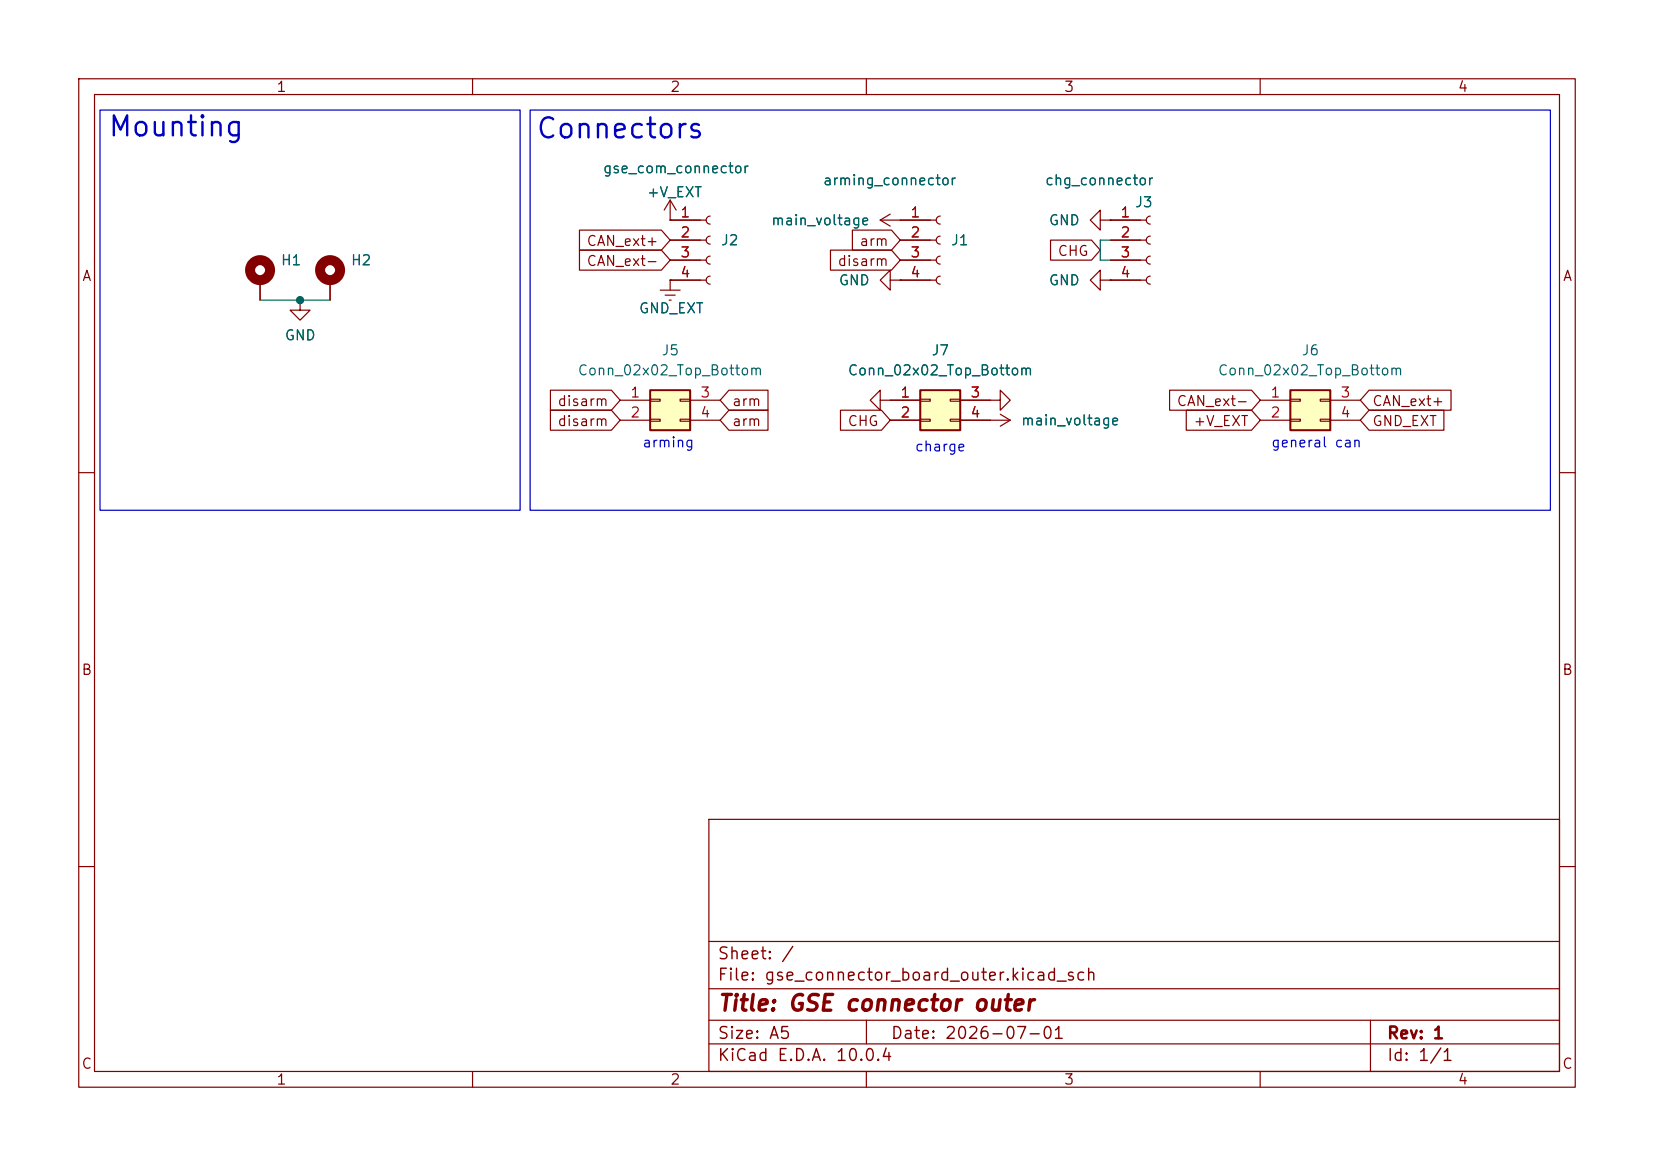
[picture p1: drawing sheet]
(kicad_sch
 (version 20260306)
 (generator "eeschema")
 (generator_version "10.0")
 (paper "A5")
 (title_block
  (title "GSE connector outer")
  (date "2026-07-01")
  (rev "1"))
 (lib_symbols
  (symbol "Connector:Conn_01x04_Socket"
   (pin_names
    (offset 1.016) (hide yes)) (exclude_from_sim no) (in_bom yes) (on_board yes)
   (in_pos_files yes)
   (duplicate_pin_numbers_are_jumpers no)
   (property "Reference" "J" (at 0 5.08 0) (show_name no) (do_not_autoplace no) (effects (font (size 1.27 1.27))))
   (property "Value" "Conn_01x04_Socket" (at 0 -7.62 0) (show_name no) (do_not_autoplace no) (effects (font (size 1.27 1.27))))
   (property "Footprint" "" (at 0 0 0) (show_name no) (do_not_autoplace no) (hide yes) (effects (font (size 1.27 1.27))))
   (property "Datasheet" "" (at 0 0 0) (show_name no) (do_not_autoplace no) (hide yes) (effects (font (size 1.27 1.27))))
   (property "Description" "Generic connector, single row, 01x04, script generated" (at 0 0 0) (show_name no) (do_not_autoplace no) (hide yes) (effects (font (size 1.27 1.27))))
   (property "ki_locked" "" (at 0 0 0) (show_name no) (do_not_autoplace no) (effects (font (size 1.27 1.27))))
   (symbol "Conn_01x04_Socket_1_1"
    (polyline (pts (xy -1.27 2.54) (xy -0.508 2.54)) (stroke (width 0.1524) (type default)) (fill (type none)))
    (polyline (pts (xy -1.27 0) (xy -0.508 0)) (stroke (width 0.1524) (type default)) (fill (type none)))
    (polyline (pts (xy -1.27 -2.54) (xy -0.508 -2.54)) (stroke (width 0.1524) (type default)) (fill (type none)))
    (polyline (pts (xy -1.27 -5.08) (xy -0.508 -5.08)) (stroke (width 0.1524) (type default)) (fill (type none)))
    (arc (start 0 2.032) (mid -0.5058 2.54) (end 0 3.048) (stroke (width 0.1524) (type default)) (fill (type none)))
    (arc (start 0 -0.508) (mid -0.5058 0) (end 0 0.508) (stroke (width 0.1524) (type default)) (fill (type none)))
    (arc (start 0 -3.048) (mid -0.5058 -2.54) (end 0 -2.032) (stroke (width 0.1524) (type default)) (fill (type none)))
    (arc (start 0 -5.588) (mid -0.5058 -5.08) (end 0 -4.572) (stroke (width 0.1524) (type default)) (fill (type none)))
    (pin passive line (at -5.08 2.54 0) (length 3.81) (name "Pin_1" (effects (font (size 1.27 1.27)))) (number "1" (effects (font (size 1.27 1.27)))))
    (pin passive line (at -5.08 0 0) (length 3.81) (name "Pin_2" (effects (font (size 1.27 1.27)))) (number "2" (effects (font (size 1.27 1.27)))))
    (pin passive line (at -5.08 -2.54 0) (length 3.81) (name "Pin_3" (effects (font (size 1.27 1.27)))) (number "3" (effects (font (size 1.27 1.27)))))
    (pin passive line (at -5.08 -5.08 0) (length 3.81) (name "Pin_4" (effects (font (size 1.27 1.27)))) (number "4" (effects (font (size 1.27 1.27))))))
   (embedded_fonts no))
  (symbol "Connector_Generic:Conn_02x02_Top_Bottom"
   (pin_names
    (offset 1.016) (hide yes)) (exclude_from_sim no) (in_bom yes) (on_board yes)
   (in_pos_files yes)
   (duplicate_pin_numbers_are_jumpers no)
   (property "Reference" "J" (at 1.27 2.54 0) (show_name no) (do_not_autoplace no) (effects (font (size 1.27 1.27))))
   (property "Value" "Conn_02x02_Top_Bottom" (at 1.27 -5.08 0) (show_name no) (do_not_autoplace no) (effects (font (size 1.27 1.27))))
   (property "Footprint" "" (at 0 0 0) (show_name no) (do_not_autoplace no) (hide yes) (effects (font (size 1.27 1.27))))
   (property "Datasheet" "" (at 0 0 0) (show_name no) (do_not_autoplace no) (hide yes) (effects (font (size 1.27 1.27))))
   (property "Description" "Generic connector, double row, 02x02, top/bottom pin numbering scheme (row 1: 1...pins_per_row, row2: pins_per_row+1 ... num_pins), script generated (kicad-library-utils/schlib/autogen/connector/)" (at 0 0 0) (show_name no) (do_not_autoplace no) (hide yes) (effects (font (size 1.27 1.27))))
   (symbol "Conn_02x02_Top_Bottom_1_1"
    (rectangle (start -1.27 1.27) (end 3.81 -3.81) (stroke (width 0.254) (type default)) (fill (type background)))
    (rectangle (start -1.27 0.127) (end 0 -0.127) (stroke (width 0.1524) (type default)) (fill (type none)))
    (rectangle (start -1.27 -2.413) (end 0 -2.667) (stroke (width 0.1524) (type default)) (fill (type none)))
    (rectangle (start 3.81 0.127) (end 2.54 -0.127) (stroke (width 0.1524) (type default)) (fill (type none)))
    (rectangle (start 3.81 -2.413) (end 2.54 -2.667) (stroke (width 0.1524) (type default)) (fill (type none)))
    (pin passive line (at -5.08 0 0) (length 3.81) (name "Pin_1" (effects (font (size 1.27 1.27)))) (number "1" (effects (font (size 1.27 1.27)))))
    (pin passive line (at -5.08 -2.54 0) (length 3.81) (name "Pin_2" (effects (font (size 1.27 1.27)))) (number "2" (effects (font (size 1.27 1.27)))))
    (pin passive line (at 7.62 0 180) (length 3.81) (name "Pin_3" (effects (font (size 1.27 1.27)))) (number "3" (effects (font (size 1.27 1.27)))))
    (pin passive line (at 7.62 -2.54 180) (length 3.81) (name "Pin_4" (effects (font (size 1.27 1.27)))) (number "4" (effects (font (size 1.27 1.27))))))
   (embedded_fonts no))
  (symbol "GND_1"
   (power global)
   (pin_numbers (hide yes))
   (pin_names
    (offset 0) (hide yes)) (exclude_from_sim no) (in_bom yes) (on_board yes)
   (in_pos_files yes)
   (duplicate_pin_numbers_are_jumpers no)
   (property "Reference" "#PWR" (at 0 -6.35 0) (show_name no) (do_not_autoplace no) (hide yes) (effects (font (size 1.27 1.27))))
   (property "Value" "GND" (at 0 -3.81 0) (show_name no) (do_not_autoplace no) (effects (font (size 1.27 1.27))))
   (property "Footprint" "" (at 0 0 0) (show_name no) (do_not_autoplace no) (hide yes) (effects (font (size 1.27 1.27))))
   (property "Datasheet" "" (at 0 0 0) (show_name no) (do_not_autoplace no) (hide yes) (effects (font (size 1.27 1.27))))
   (property "Description" "Power symbol creates a global label with name \"GND\" , ground" (at 0 0 0) (show_name no) (do_not_autoplace no) (hide yes) (effects (font (size 1.27 1.27))))
   (symbol "GND_1_0_1"
    (polyline (pts (xy 0 0) (xy 0 -1.27) (xy 1.27 -1.27) (xy 0 -2.54) (xy -1.27 -1.27) (xy 0 -1.27)) (stroke (width 0) (type default)) (fill (type none))))
   (symbol "GND_1_1_1"
    (pin power_in line (at 0 0 270) (length 0) (name "" (effects (font (size 1.27 1.27)))) (number "1" (effects (font (size 1.27 1.27))))))
   (embedded_fonts no))
  (symbol "Mechanical:MountingHole_Pad"
   (pin_numbers (hide yes))
   (pin_names
    (offset 1.016) (hide yes)) (exclude_from_sim no) (in_bom no) (on_board yes)
   (in_pos_files yes)
   (duplicate_pin_numbers_are_jumpers no)
   (property "Reference" "H" (at 0 6.35 0) (show_name no) (do_not_autoplace no) (effects (font (size 1.27 1.27))))
   (property "Value" "MountingHole_Pad" (at 0 4.445 0) (show_name no) (do_not_autoplace no) (effects (font (size 1.27 1.27))))
   (property "Footprint" "" (at 0 0 0) (show_name no) (do_not_autoplace no) (hide yes) (effects (font (size 1.27 1.27))))
   (property "Datasheet" "" (at 0 0 0) (show_name no) (do_not_autoplace no) (hide yes) (effects (font (size 1.27 1.27))))
   (property "Description" "Mounting Hole with connection" (at 0 0 0) (show_name no) (do_not_autoplace no) (hide yes) (effects (font (size 1.27 1.27))))
   (symbol "MountingHole_Pad_0_1"
    (circle (center 0 1.27) (radius 1.27) (stroke (width 1.27) (type default)) (fill (type none))))
   (symbol "MountingHole_Pad_1_1"
    (pin input line (at 0 -2.54 90) (length 2.54) (name "1" (effects (font (size 1.27 1.27)))) (number "1" (effects (font (size 1.27 1.27))))))
   (embedded_fonts no))
  (symbol "power:+VSW"
   (power global)
   (pin_names
    (offset 0)) (exclude_from_sim no) (in_bom yes) (on_board yes)
   (in_pos_files yes)
   (duplicate_pin_numbers_are_jumpers no)
   (property "Reference" "#PWR" (at 0 -3.81 0) (show_name no) (do_not_autoplace no) (hide yes) (effects (font (size 1.27 1.27))))
   (property "Value" "+VSW" (at 0 3.556 0) (show_name no) (do_not_autoplace no) (effects (font (size 1.27 1.27))))
   (property "Footprint" "" (at 0 0 0) (show_name no) (do_not_autoplace no) (hide yes) (effects (font (size 1.27 1.27))))
   (property "Datasheet" "" (at 0 0 0) (show_name no) (do_not_autoplace no) (hide yes) (effects (font (size 1.27 1.27))))
   (property "Description" "Power symbol creates a global label with name \"+VSW\"" (at 0 0 0) (show_name no) (do_not_autoplace no) (hide yes) (effects (font (size 1.27 1.27))))
   (symbol "+VSW_0_1"
    (polyline (pts (xy -0.762 1.27) (xy 0 2.54)) (stroke (width 0) (type default)) (fill (type none)))
    (polyline (pts (xy 0 2.54) (xy 0.762 1.27)) (stroke (width 0) (type default)) (fill (type none)))
    (polyline (pts (xy 0 0) (xy 0 2.54)) (stroke (width 0) (type default)) (fill (type none))))
   (symbol "+VSW_1_1"
    (pin power_in line (at 0 0 90) (length 0) (hide yes) (name "+VSW" (effects (font (size 1.27 1.27)))) (number "1" (effects (font (size 1.27 1.27))))))
   (embedded_fonts no))
  (symbol "power:GND"
   (power global)
   (pin_names
    (offset 0)) (exclude_from_sim no) (in_bom yes) (on_board yes)
   (in_pos_files yes)
   (duplicate_pin_numbers_are_jumpers no)
   (property "Reference" "#PWR" (at 0 -6.35 0) (show_name no) (do_not_autoplace no) (hide yes) (effects (font (size 1.27 1.27))))
   (property "Value" "GND" (at 0 -3.81 0) (show_name no) (do_not_autoplace no) (effects (font (size 1.27 1.27))))
   (property "Footprint" "" (at 0 0 0) (show_name no) (do_not_autoplace no) (hide yes) (effects (font (size 1.27 1.27))))
   (property "Datasheet" "" (at 0 0 0) (show_name no) (do_not_autoplace no) (hide yes) (effects (font (size 1.27 1.27))))
   (property "Description" "Power symbol creates a global label with name \"GND\" , ground" (at 0 0 0) (show_name no) (do_not_autoplace no) (hide yes) (effects (font (size 1.27 1.27))))
   (symbol "GND_0_1"
    (polyline (pts (xy 0 0) (xy 0 -1.27) (xy 1.27 -1.27) (xy 0 -2.54) (xy -1.27 -1.27) (xy 0 -1.27)) (stroke (width 0) (type default)) (fill (type none))))
   (symbol "GND_1_1"
    (pin power_in line (at 0 0 270) (length 0) (hide yes) (name "GND" (effects (font (size 1.27 1.27)))) (number "1" (effects (font (size 1.27 1.27))))))
   (embedded_fonts no))
  (symbol "power:GNDREF"
   (power global)
   (pin_numbers (hide yes))
   (pin_names
    (offset 0) (hide yes)) (exclude_from_sim no) (in_bom yes) (on_board yes)
   (in_pos_files yes)
   (duplicate_pin_numbers_are_jumpers no)
   (property "Reference" "#PWR" (at 0 -6.35 0) (show_name no) (do_not_autoplace no) (hide yes) (effects (font (size 1.27 1.27))))
   (property "Value" "GNDREF" (at 0 -3.81 0) (show_name no) (do_not_autoplace no) (effects (font (size 1.27 1.27))))
   (property "Footprint" "" (at 0 0 0) (show_name no) (do_not_autoplace no) (hide yes) (effects (font (size 1.27 1.27))))
   (property "Datasheet" "" (at 0 0 0) (show_name no) (do_not_autoplace no) (hide yes) (effects (font (size 1.27 1.27))))
   (property "Description" "Power symbol creates a global label with name \"GNDREF\" , reference supply ground" (at 0 0 0) (show_name no) (do_not_autoplace no) (hide yes) (effects (font (size 1.27 1.27))))
   (symbol "GNDREF_0_1"
    (polyline (pts (xy -0.635 -1.905) (xy 0.635 -1.905)) (stroke (width 0) (type default)) (fill (type none)))
    (polyline (pts (xy -0.127 -2.54) (xy 0.127 -2.54)) (stroke (width 0) (type default)) (fill (type none)))
    (polyline (pts (xy 0 -1.27) (xy 0 0)) (stroke (width 0) (type default)) (fill (type none)))
    (polyline (pts (xy 1.27 -1.27) (xy -1.27 -1.27)) (stroke (width 0) (type default)) (fill (type none))))
   (symbol "GNDREF_1_1"
    (pin power_in line (at 0 0 270) (length 0) (name "" (effects (font (size 1.27 1.27)))) (number "1" (effects (font (size 1.27 1.27))))))
   (embedded_fonts no))
  (symbol "power:VCC"
   (power global)
   (pin_numbers (hide yes))
   (pin_names
    (offset 0) (hide yes)) (exclude_from_sim no) (in_bom yes) (on_board yes)
   (in_pos_files yes)
   (duplicate_pin_numbers_are_jumpers no)
   (property "Reference" "#PWR" (at 0 -3.81 0) (show_name no) (do_not_autoplace no) (hide yes) (effects (font (size 1.27 1.27))))
   (property "Value" "VCC" (at 0 3.556 0) (show_name no) (do_not_autoplace no) (effects (font (size 1.27 1.27))))
   (property "Footprint" "" (at 0 0 0) (show_name no) (do_not_autoplace no) (hide yes) (effects (font (size 1.27 1.27))))
   (property "Datasheet" "" (at 0 0 0) (show_name no) (do_not_autoplace no) (hide yes) (effects (font (size 1.27 1.27))))
   (property "Description" "Power symbol creates a global label with name \"VCC\"" (at 0 0 0) (show_name no) (do_not_autoplace no) (hide yes) (effects (font (size 1.27 1.27))))
   (symbol "VCC_0_1"
    (polyline (pts (xy -0.762 1.27) (xy 0 2.54)) (stroke (width 0) (type default)) (fill (type none)))
    (polyline (pts (xy 0 2.54) (xy 0.762 1.27)) (stroke (width 0) (type default)) (fill (type none)))
    (polyline (pts (xy 0 0) (xy 0 2.54)) (stroke (width 0) (type default)) (fill (type none))))
   (symbol "VCC_1_1"
    (pin power_in line (at 0 0 90) (length 0) (name "" (effects (font (size 1.27 1.27)))) (number "1" (effects (font (size 1.27 1.27))))))
   (embedded_fonts no)))
 (rectangle
  (start 67.31 13.97)
  (end 196.85 64.77)
  (stroke (width 0) (type default))
  (fill (type none)))
 (rectangle
  (start 12.7 13.97)
  (end 66.04 64.77)
  (stroke (width 0) (type default))
  (fill (type none)))
 (text "Connectors"
  (exclude_from_sim no)
  (at 78.486 16.51 0)
  (effects (font (size 2.54 2.54))))
 (text "arming"
  (exclude_from_sim no)
  (at 84.836 56.388 0)
  (effects (font (size 1.27 1.27))))
 (text "Mounting"
  (exclude_from_sim no)
  (at 22.098 16.256 0)
  (effects (font (size 2.54 2.54))))
 (text "general can"
  (exclude_from_sim no)
  (at 167.132 56.388 0)
  (effects (font (size 1.27 1.27))))
 (text "charge"
  (exclude_from_sim no)
  (at 119.38 56.896 0)
  (effects (font (size 1.27 1.27))))
 (junction
  (at 38.1 38.1)
  (diameter 0)
  (color 0 0 0 0))
 (wire
  (pts (xy 139.7 30.48) (xy 139.7 33.02))
  (stroke (width 0) (type default)))
 (wire
  (pts (xy 33.02 38.1) (xy 38.1 38.1))
  (stroke (width 0) (type default)))
 (wire
  (pts (xy 139.7 30.48) (xy 140.97 30.48))
  (stroke (width 0) (type default)))
 (wire
  (pts (xy 140.97 33.02) (xy 139.7 33.02))
  (stroke (width 0) (type default)))
 (wire
  (pts (xy 38.1 38.1) (xy 41.91 38.1))
  (stroke (width 0) (type default)))
 (global_label "CAN_ext+"
  (shape input)
  (at 85.09 30.48 180)
  (fields_autoplaced yes)
  (effects (font (size 1.27 1.27)) (justify right))
  (property "Intersheetrefs" "${INTERSHEET_REFS}" (at 73.0333 30.48 0) (hide yes) (show_name no) (do_not_autoplace no) (effects (font (size 1.27 1.27)) (justify right))))
 (global_label "+V_EXT"
  (shape input)
  (at 160.02 53.34 180)
  (fields_autoplaced yes)
  (effects (font (size 1.27 1.27)) (justify right))
  (property "Intersheetrefs" "${INTERSHEET_REFS}" (at 150.0801 53.34 0) (hide yes) (show_name no) (do_not_autoplace no) (effects (font (size 1.27 1.27)) (justify right))))
 (global_label "arm"
  (shape input)
  (at 114.3 30.48 180)
  (fields_autoplaced yes)
  (effects (font (size 1.27 1.27)) (justify right))
  (property "Intersheetrefs" "${INTERSHEET_REFS}" (at 107.6863 30.48 0) (hide yes) (show_name no) (do_not_autoplace no) (effects (font (size 1.27 1.27)) (justify right))))
 (global_label "CHG"
  (shape input)
  (at 139.7 31.75 180)
  (fields_autoplaced yes)
  (effects (font (size 1.27 1.27)) (justify right))
  (property "Intersheetrefs" "${INTERSHEET_REFS}" (at 132.8443 31.75 0) (hide yes) (show_name no) (do_not_autoplace no) (effects (font (size 1.27 1.27)) (justify right))))
 (global_label "CAN_ext-"
  (shape input)
  (at 160.02 50.8 180)
  (fields_autoplaced yes)
  (effects (font (size 1.27 1.27)) (justify right))
  (property "Intersheetrefs" "${INTERSHEET_REFS}" (at 147.9633 50.8 0) (hide yes) (show_name no) (do_not_autoplace no) (effects (font (size 1.27 1.27)) (justify right))))
 (global_label "CAN_ext-"
  (shape input)
  (at 85.09 33.02 180)
  (fields_autoplaced yes)
  (effects (font (size 1.27 1.27)) (justify right))
  (property "Intersheetrefs" "${INTERSHEET_REFS}" (at 73.0333 33.02 0) (hide yes) (show_name no) (do_not_autoplace no) (effects (font (size 1.27 1.27)) (justify right))))
 (global_label "CHG"
  (shape input)
  (at 113.03 53.34 180)
  (fields_autoplaced yes)
  (effects (font (size 1.27 1.27)) (justify right))
  (property "Intersheetrefs" "${INTERSHEET_REFS}" (at 106.1743 53.34 0) (hide yes) (show_name no) (do_not_autoplace no) (effects (font (size 1.27 1.27)) (justify right))))
 (global_label "arm"
  (shape input)
  (at 91.44 50.8 0)
  (fields_autoplaced yes)
  (effects (font (size 1.27 1.27)) (justify left))
  (property "Intersheetrefs" "${INTERSHEET_REFS}" (at 98.0537 50.8 0) (hide yes) (show_name no) (do_not_autoplace no) (effects (font (size 1.27 1.27)) (justify left))))
 (global_label "disarm"
  (shape input)
  (at 78.74 53.34 180)
  (fields_autoplaced yes)
  (effects (font (size 1.27 1.27)) (justify right))
  (property "Intersheetrefs" "${INTERSHEET_REFS}" (at 69.3444 53.34 0) (hide yes) (show_name no) (do_not_autoplace no) (effects (font (size 1.27 1.27)) (justify right))))
 (global_label "GND_EXT"
  (shape input)
  (at 172.72 53.34 0)
  (fields_autoplaced yes)
  (effects (font (size 1.27 1.27)) (justify left))
  (property "Intersheetrefs" "${INTERSHEET_REFS}" (at 183.8694 53.34 0) (hide yes) (show_name no) (do_not_autoplace no) (effects (font (size 1.27 1.27)) (justify left))))
 (global_label "arm"
  (shape input)
  (at 91.44 53.34 0)
  (fields_autoplaced yes)
  (effects (font (size 1.27 1.27)) (justify left))
  (property "Intersheetrefs" "${INTERSHEET_REFS}" (at 98.0537 53.34 0) (hide yes) (show_name no) (do_not_autoplace no) (effects (font (size 1.27 1.27)) (justify left))))
 (global_label "disarm"
  (shape input)
  (at 114.3 33.02 180)
  (fields_autoplaced yes)
  (effects (font (size 1.27 1.27)) (justify right))
  (property "Intersheetrefs" "${INTERSHEET_REFS}" (at 104.9044 33.02 0) (hide yes) (show_name no) (do_not_autoplace no) (effects (font (size 1.27 1.27)) (justify right))))
 (global_label "CAN_ext+"
  (shape input)
  (at 172.72 50.8 0)
  (fields_autoplaced yes)
  (effects (font (size 1.27 1.27)) (justify left))
  (property "Intersheetrefs" "${INTERSHEET_REFS}" (at 184.7767 50.8 0) (hide yes) (show_name no) (do_not_autoplace no) (effects (font (size 1.27 1.27)) (justify left))))
 (global_label "disarm"
  (shape input)
  (at 78.74 50.8 180)
  (fields_autoplaced yes)
  (effects (font (size 1.27 1.27)) (justify right))
  (property "Intersheetrefs" "${INTERSHEET_REFS}" (at 69.3444 50.8 0) (hide yes) (show_name no) (do_not_autoplace no) (effects (font (size 1.27 1.27)) (justify right))))
 (symbol
  (lib_id "power:GND")
  (at 113.03 50.8 270)
  (unit 1)
  (body_style 1)
  (exclude_from_sim no)
  (in_bom yes)
  (on_board yes)
  (in_pos_files yes)
  (dnp no)
  (fields_autoplaced yes)
  (property "Reference" "#PWR071" (at 106.68 50.8 0) (hide yes) (show_name no) (do_not_autoplace no) (effects (font (size 1.27 1.27))))
  (property "Value" "GND" (at 107.95 50.8 0) (hide yes) (show_name no) (do_not_autoplace no) (effects (font (size 1.27 1.27))))
  (property "Footprint" "" (at 113.03 50.8 0) (hide yes) (show_name no) (do_not_autoplace no) (effects (font (size 1.27 1.27))))
  (property "Datasheet" "" (at 113.03 50.8 0) (hide yes) (show_name no) (do_not_autoplace no) (effects (font (size 1.27 1.27))))
  (property "Description" "" (at 113.03 50.8 0) (hide yes) (show_name no) (do_not_autoplace no) (effects (font (size 1.27 1.27))))
  (pin "1"))
 (symbol
  (lib_id "Connector_Generic:Conn_02x02_Top_Bottom")
  (at 118.11 50.8 0)
  (unit 1)
  (body_style 1)
  (exclude_from_sim no)
  (in_bom yes)
  (on_board yes)
  (in_pos_files yes)
  (dnp no)
  (fields_autoplaced yes)
  (property "Reference" "J7" (at 119.38 44.45 0) (show_name no) (do_not_autoplace no) (effects (font (size 1.27 1.27))))
  (property "Value" "Conn_02x02_Top_Bottom" (at 119.38 46.99 0) (show_name no) (do_not_autoplace no) (effects (font (size 1.27 1.27))))
  (property "Footprint" "Connector_Molex:Molex_Micro-Fit_3.0_43045-0400_2x02_P3.00mm_Horizontal" (at 118.11 50.8 0) (hide yes) (show_name no) (do_not_autoplace no) (effects (font (size 1.27 1.27))))
  (property "Datasheet" "" (at 118.11 50.8 0) (hide yes) (show_name no) (do_not_autoplace no) (effects (font (size 1.27 1.27))))
  (property "Description" "Generic connector, double row, 02x02, top/bottom pin numbering scheme (row 1: 1...pins_per_row, row2: pins_per_row+1 ... num_pins), script generated (kicad-library-utils/schlib/autogen/connector/)" (at 118.11 50.8 0) (hide yes) (show_name no) (do_not_autoplace no) (effects (font (size 1.27 1.27))))
  (pin "2")
  (pin "3")
  (pin "1")
  (pin "4"))
 (symbol
  (lib_name "GND_1")
  (lib_id "power:GND")
  (at 114.3 35.56 270)
  (unit 1)
  (body_style 1)
  (exclude_from_sim no)
  (in_bom yes)
  (on_board yes)
  (in_pos_files yes)
  (dnp no)
  (fields_autoplaced yes)
  (property "Reference" "#PWR03" (at 107.95 35.56 0) (hide yes) (show_name no) (do_not_autoplace no) (effects (font (size 1.27 1.27))))
  (property "Value" "GND" (at 110.49 35.5599 90) (show_name no) (do_not_autoplace no) (effects (font (size 1.27 1.27)) (justify right)))
  (property "Footprint" "" (at 114.3 35.56 0) (hide yes) (show_name no) (do_not_autoplace no) (effects (font (size 1.27 1.27))))
  (property "Datasheet" "" (at 114.3 35.56 0) (hide yes) (show_name no) (do_not_autoplace no) (effects (font (size 1.27 1.27))))
  (property "Description" "Power symbol creates a global label with name \"GND\" , ground" (at 114.3 35.56 0) (hide yes) (show_name no) (do_not_autoplace no) (effects (font (size 1.27 1.27))))
  (pin "1"))
 (symbol
  (lib_id "Connector:Conn_01x04_Socket")
  (at 146.05 30.48 0)
  (unit 1)
  (body_style 1)
  (exclude_from_sim no)
  (in_bom yes)
  (on_board yes)
  (in_pos_files yes)
  (dnp no)
  (property "Reference" "J3" (at 144.018 25.654 0) (show_name no) (do_not_autoplace no) (effects (font (size 1.27 1.27)) (justify left)))
  (property "Value" "chg_connector" (at 132.588 22.86 0) (show_name no) (do_not_autoplace no) (effects (font (size 1.27 1.27)) (justify left)))
  (property "Footprint" "custom_parts:4_pin_mag_con_new" (at 146.05 30.48 0) (hide yes) (show_name no) (do_not_autoplace no) (effects (font (size 1.27 1.27))))
  (property "Datasheet" "" (at 146.05 30.48 0) (hide yes) (show_name no) (do_not_autoplace no) (effects (font (size 1.27 1.27))))
  (property "Description" "Generic connector, single row, 01x04, script generated" (at 146.05 30.48 0) (hide yes) (show_name no) (do_not_autoplace no) (effects (font (size 1.27 1.27))))
  (pin "1")
  (pin "2")
  (pin "3")
  (pin "4"))
 (symbol
  (lib_id "power:GNDREF")
  (at 85.09 35.56 0)
  (unit 1)
  (body_style 1)
  (exclude_from_sim no)
  (in_bom yes)
  (on_board yes)
  (in_pos_files yes)
  (dnp no)
  (property "Reference" "#PWR059" (at 85.09 41.91 0) (hide yes) (show_name no) (do_not_autoplace no) (effects (font (size 1.27 1.27))))
  (property "Value" "GND_EXT" (at 81.026 39.116 0) (show_name no) (do_not_autoplace no) (effects (font (size 1.27 1.27)) (justify left)))
  (property "Footprint" "" (at 85.09 35.56 0) (hide yes) (show_name no) (do_not_autoplace no) (effects (font (size 1.27 1.27))))
  (property "Datasheet" "" (at 85.09 35.56 0) (hide yes) (show_name no) (do_not_autoplace no) (effects (font (size 1.27 1.27))))
  (property "Description" "Power symbol creates a global label with name \"GNDREF\" , reference supply ground" (at 85.09 35.56 0) (hide yes) (show_name no) (do_not_autoplace no) (effects (font (size 1.27 1.27))))
  (pin "1"))
 (symbol
  (lib_id "Connector:Conn_01x04_Socket")
  (at 119.38 30.48 0)
  (unit 1)
  (body_style 1)
  (exclude_from_sim no)
  (in_bom yes)
  (on_board yes)
  (in_pos_files yes)
  (dnp no)
  (property "Reference" "J1" (at 120.65 30.4799 0) (show_name no) (do_not_autoplace no) (effects (font (size 1.27 1.27)) (justify left)))
  (property "Value" "arming_connector" (at 104.394 22.86 0) (show_name no) (do_not_autoplace no) (effects (font (size 1.27 1.27)) (justify left)))
  (property "Footprint" "custom_parts:4_pin_mag_con_new" (at 119.38 30.48 0) (hide yes) (show_name no) (do_not_autoplace no) (effects (font (size 1.27 1.27))))
  (property "Datasheet" "" (at 119.38 30.48 0) (hide yes) (show_name no) (do_not_autoplace no) (effects (font (size 1.27 1.27))))
  (property "Description" "Generic connector, single row, 01x04, script generated" (at 119.38 30.48 0) (hide yes) (show_name no) (do_not_autoplace no) (effects (font (size 1.27 1.27))))
  (pin "1")
  (pin "2")
  (pin "3")
  (pin "4"))
 (symbol
  (lib_id "power:GND")
  (at 38.1 38.1 0)
  (unit 1)
  (body_style 1)
  (exclude_from_sim no)
  (in_bom yes)
  (on_board yes)
  (in_pos_files yes)
  (dnp no)
  (fields_autoplaced yes)
  (property "Reference" "#PWR051" (at 38.1 44.45 0) (hide yes) (show_name no) (do_not_autoplace no) (effects (font (size 1.27 1.27))))
  (property "Value" "GND" (at 38.1 42.5434 0) (show_name no) (do_not_autoplace no) (effects (font (size 1.27 1.27))))
  (property "Footprint" "" (at 38.1 38.1 0) (hide yes) (show_name no) (do_not_autoplace no) (effects (font (size 1.27 1.27))))
  (property "Datasheet" "" (at 38.1 38.1 0) (hide yes) (show_name no) (do_not_autoplace no) (effects (font (size 1.27 1.27))))
  (property "Description" "" (at 38.1 38.1 0) (hide yes) (show_name no) (do_not_autoplace no) (effects (font (size 1.27 1.27))))
  (pin "1"))
 (symbol
  (lib_id "Connector_Generic:Conn_02x02_Top_Bottom")
  (at 165.1 50.8 0)
  (unit 1)
  (body_style 1)
  (exclude_from_sim no)
  (in_bom yes)
  (on_board yes)
  (in_pos_files yes)
  (dnp no)
  (fields_autoplaced yes)
  (property "Reference" "J6" (at 166.37 44.45 0) (show_name no) (do_not_autoplace no) (effects (font (size 1.27 1.27))))
  (property "Value" "Conn_02x02_Top_Bottom" (at 166.37 46.99 0) (show_name no) (do_not_autoplace no) (effects (font (size 1.27 1.27))))
  (property "Footprint" "Connector_Molex:Molex_Micro-Fit_3.0_43045-0400_2x02_P3.00mm_Horizontal" (at 165.1 50.8 0) (hide yes) (show_name no) (do_not_autoplace no) (effects (font (size 1.27 1.27))))
  (property "Datasheet" "" (at 165.1 50.8 0) (hide yes) (show_name no) (do_not_autoplace no) (effects (font (size 1.27 1.27))))
  (property "Description" "Generic connector, double row, 02x02, top/bottom pin numbering scheme (row 1: 1...pins_per_row, row2: pins_per_row+1 ... num_pins), script generated (kicad-library-utils/schlib/autogen/connector/)" (at 165.1 50.8 0) (hide yes) (show_name no) (do_not_autoplace no) (effects (font (size 1.27 1.27))))
  (pin "2")
  (pin "3")
  (pin "1")
  (pin "4"))
 (symbol
  (lib_id "power:VCC")
  (at 85.09 27.94 0)
  (unit 1)
  (body_style 1)
  (exclude_from_sim no)
  (in_bom yes)
  (on_board yes)
  (in_pos_files yes)
  (dnp no)
  (property "Reference" "#PWR055" (at 85.09 31.75 0) (hide yes) (show_name no) (do_not_autoplace no) (effects (font (size 1.27 1.27))))
  (property "Value" "+V_EXT" (at 82.042 24.384 0) (show_name no) (do_not_autoplace no) (effects (font (size 1.27 1.27)) (justify left)))
  (property "Footprint" "" (at 85.09 27.94 0) (hide yes) (show_name no) (do_not_autoplace no) (effects (font (size 1.27 1.27))))
  (property "Datasheet" "" (at 85.09 27.94 0) (hide yes) (show_name no) (do_not_autoplace no) (effects (font (size 1.27 1.27))))
  (property "Description" "Power symbol creates a global label with name \"VCC\"" (at 85.09 27.94 0) (hide yes) (show_name no) (do_not_autoplace no) (effects (font (size 1.27 1.27))))
  (pin "1"))
 (symbol
  (lib_id "Connector_Generic:Conn_02x02_Top_Bottom")
  (at 83.82 50.8 0)
  (unit 1)
  (body_style 1)
  (exclude_from_sim no)
  (in_bom yes)
  (on_board yes)
  (in_pos_files yes)
  (dnp no)
  (fields_autoplaced yes)
  (property "Reference" "J5" (at 85.09 44.45 0) (show_name no) (do_not_autoplace no) (effects (font (size 1.27 1.27))))
  (property "Value" "Conn_02x02_Top_Bottom" (at 85.09 46.99 0) (show_name no) (do_not_autoplace no) (effects (font (size 1.27 1.27))))
  (property "Footprint" "Connector_Molex:Molex_Micro-Fit_3.0_43045-0400_2x02_P3.00mm_Horizontal" (at 83.82 50.8 0) (hide yes) (show_name no) (do_not_autoplace no) (effects (font (size 1.27 1.27))))
  (property "Datasheet" "" (at 83.82 50.8 0) (hide yes) (show_name no) (do_not_autoplace no) (effects (font (size 1.27 1.27))))
  (property "Description" "Generic connector, double row, 02x02, top/bottom pin numbering scheme (row 1: 1...pins_per_row, row2: pins_per_row+1 ... num_pins), script generated (kicad-library-utils/schlib/autogen/connector/)" (at 83.82 50.8 0) (hide yes) (show_name no) (do_not_autoplace no) (effects (font (size 1.27 1.27))))
  (pin "2")
  (pin "3")
  (pin "1")
  (pin "4"))
 (symbol
  (lib_id "Mechanical:MountingHole_Pad")
  (at 33.02 35.56 0)
  (unit 1)
  (body_style 1)
  (exclude_from_sim no)
  (in_bom no)
  (on_board yes)
  (in_pos_files yes)
  (dnp no)
  (fields_autoplaced yes)
  (property "Reference" "H1" (at 35.56 33.0199 0) (show_name no) (do_not_autoplace no) (effects (font (size 1.27 1.27)) (justify left)))
  (property "Value" "MountingHole_Pad" (at 35.56 35.5599 0) (hide yes) (show_name no) (do_not_autoplace no) (effects (font (size 1.27 1.27)) (justify left)))
  (property "Footprint" "MountingHole:MountingHole_3.2mm_M3_DIN965_Pad" (at 33.02 35.56 0) (hide yes) (show_name no) (do_not_autoplace no) (effects (font (size 1.27 1.27))))
  (property "Datasheet" "" (at 33.02 35.56 0) (hide yes) (show_name no) (do_not_autoplace no) (effects (font (size 1.27 1.27))))
  (property "Description" "Mounting Hole with connection" (at 33.02 35.56 0) (hide yes) (show_name no) (do_not_autoplace no) (effects (font (size 1.27 1.27))))
  (pin "1"))
 (symbol
  (lib_id "power:+VSW")
  (at 125.73 53.34 270)
  (unit 1)
  (body_style 1)
  (exclude_from_sim no)
  (in_bom yes)
  (on_board yes)
  (in_pos_files yes)
  (dnp no)
  (fields_autoplaced yes)
  (property "Reference" "#PWR044" (at 121.92 53.34 0) (hide yes) (show_name no) (do_not_autoplace no) (effects (font (size 1.27 1.27))))
  (property "Value" "main_voltage" (at 129.54 53.3399 90) (show_name no) (do_not_autoplace no) (effects (font (size 1.27 1.27)) (justify left)))
  (property "Footprint" "" (at 125.73 53.34 0) (hide yes) (show_name no) (do_not_autoplace no) (effects (font (size 1.27 1.27))))
  (property "Datasheet" "" (at 125.73 53.34 0) (hide yes) (show_name no) (do_not_autoplace no) (effects (font (size 1.27 1.27))))
  (property "Description" "" (at 125.73 53.34 0) (hide yes) (show_name no) (do_not_autoplace no) (effects (font (size 1.27 1.27))))
  (pin "1"))
 (symbol
  (lib_id "Mechanical:MountingHole_Pad")
  (at 41.91 35.56 0)
  (unit 1)
  (body_style 1)
  (exclude_from_sim no)
  (in_bom no)
  (on_board yes)
  (in_pos_files yes)
  (dnp no)
  (fields_autoplaced yes)
  (property "Reference" "H2" (at 44.45 33.0199 0) (show_name no) (do_not_autoplace no) (effects (font (size 1.27 1.27)) (justify left)))
  (property "Value" "MountingHole_Pad" (at 44.45 35.5599 0) (hide yes) (show_name no) (do_not_autoplace no) (effects (font (size 1.27 1.27)) (justify left)))
  (property "Footprint" "MountingHole:MountingHole_3.2mm_M3_DIN965_Pad" (at 41.91 35.56 0) (hide yes) (show_name no) (do_not_autoplace no) (effects (font (size 1.27 1.27))))
  (property "Datasheet" "" (at 41.91 35.56 0) (hide yes) (show_name no) (do_not_autoplace no) (effects (font (size 1.27 1.27))))
  (property "Description" "Mounting Hole with connection" (at 41.91 35.56 0) (hide yes) (show_name no) (do_not_autoplace no) (effects (font (size 1.27 1.27))))
  (pin "1"))
 (symbol
  (lib_name "GND_1")
  (lib_id "power:GND")
  (at 140.97 27.94 270)
  (unit 1)
  (body_style 1)
  (exclude_from_sim no)
  (in_bom yes)
  (on_board yes)
  (in_pos_files yes)
  (dnp no)
  (fields_autoplaced yes)
  (property "Reference" "#PWR02" (at 134.62 27.94 0) (hide yes) (show_name no) (do_not_autoplace no) (effects (font (size 1.27 1.27))))
  (property "Value" "GND" (at 137.16 27.9399 90) (show_name no) (do_not_autoplace no) (effects (font (size 1.27 1.27)) (justify right)))
  (property "Footprint" "" (at 140.97 27.94 0) (hide yes) (show_name no) (do_not_autoplace no) (effects (font (size 1.27 1.27))))
  (property "Datasheet" "" (at 140.97 27.94 0) (hide yes) (show_name no) (do_not_autoplace no) (effects (font (size 1.27 1.27))))
  (property "Description" "Power symbol creates a global label with name \"GND\" , ground" (at 140.97 27.94 0) (hide yes) (show_name no) (do_not_autoplace no) (effects (font (size 1.27 1.27))))
  (pin "1"))
 (symbol
  (lib_name "GND_1")
  (lib_id "power:GND")
  (at 140.97 35.56 270)
  (unit 1)
  (body_style 1)
  (exclude_from_sim no)
  (in_bom yes)
  (on_board yes)
  (in_pos_files yes)
  (dnp no)
  (fields_autoplaced yes)
  (property "Reference" "#PWR01" (at 134.62 35.56 0) (hide yes) (show_name no) (do_not_autoplace no) (effects (font (size 1.27 1.27))))
  (property "Value" "GND" (at 137.16 35.5599 90) (show_name no) (do_not_autoplace no) (effects (font (size 1.27 1.27)) (justify right)))
  (property "Footprint" "" (at 140.97 35.56 0) (hide yes) (show_name no) (do_not_autoplace no) (effects (font (size 1.27 1.27))))
  (property "Datasheet" "" (at 140.97 35.56 0) (hide yes) (show_name no) (do_not_autoplace no) (effects (font (size 1.27 1.27))))
  (property "Description" "Power symbol creates a global label with name \"GND\" , ground" (at 140.97 35.56 0) (hide yes) (show_name no) (do_not_autoplace no) (effects (font (size 1.27 1.27))))
  (pin "1"))
 (symbol
  (lib_id "power:GND")
  (at 125.73 50.8 90)
  (unit 1)
  (body_style 1)
  (exclude_from_sim no)
  (in_bom yes)
  (on_board yes)
  (in_pos_files yes)
  (dnp no)
  (fields_autoplaced yes)
  (property "Reference" "#PWR070" (at 132.08 50.8 0) (hide yes) (show_name no) (do_not_autoplace no) (effects (font (size 1.27 1.27))))
  (property "Value" "GND" (at 130.81 50.8 0) (hide yes) (show_name no) (do_not_autoplace no) (effects (font (size 1.27 1.27))))
  (property "Footprint" "" (at 125.73 50.8 0) (hide yes) (show_name no) (do_not_autoplace no) (effects (font (size 1.27 1.27))))
  (property "Datasheet" "" (at 125.73 50.8 0) (hide yes) (show_name no) (do_not_autoplace no) (effects (font (size 1.27 1.27))))
  (property "Description" "" (at 125.73 50.8 0) (hide yes) (show_name no) (do_not_autoplace no) (effects (font (size 1.27 1.27))))
  (pin "1"))
 (symbol
  (lib_id "power:+VSW")
  (at 114.3 27.94 90)
  (unit 1)
  (body_style 1)
  (exclude_from_sim no)
  (in_bom yes)
  (on_board yes)
  (in_pos_files yes)
  (dnp no)
  (fields_autoplaced yes)
  (property "Reference" "#PWR053" (at 118.11 27.94 0) (hide yes) (show_name no) (do_not_autoplace no) (effects (font (size 1.27 1.27))))
  (property "Value" "main_voltage" (at 110.49 27.9399 90) (show_name no) (do_not_autoplace no) (effects (font (size 1.27 1.27)) (justify left)))
  (property "Footprint" "" (at 114.3 27.94 0) (hide yes) (show_name no) (do_not_autoplace no) (effects (font (size 1.27 1.27))))
  (property "Datasheet" "" (at 114.3 27.94 0) (hide yes) (show_name no) (do_not_autoplace no) (effects (font (size 1.27 1.27))))
  (property "Description" "" (at 114.3 27.94 0) (hide yes) (show_name no) (do_not_autoplace no) (effects (font (size 1.27 1.27))))
  (pin "1"))
 (symbol
  (lib_id "Connector:Conn_01x04_Socket")
  (at 90.17 30.48 0)
  (unit 1)
  (body_style 1)
  (exclude_from_sim no)
  (in_bom yes)
  (on_board yes)
  (in_pos_files yes)
  (dnp no)
  (property "Reference" "J2" (at 91.44 30.4799 0) (show_name no) (do_not_autoplace no) (effects (font (size 1.27 1.27)) (justify left)))
  (property "Value" "gse_com_connector" (at 76.454 21.336 0) (show_name no) (do_not_autoplace no) (effects (font (size 1.27 1.27)) (justify left)))
  (property "Footprint" "custom_parts:4_pin_mag_con_new" (at 90.17 30.48 0) (hide yes) (show_name no) (do_not_autoplace no) (effects (font (size 1.27 1.27))))
  (property "Datasheet" "" (at 90.17 30.48 0) (hide yes) (show_name no) (do_not_autoplace no) (effects (font (size 1.27 1.27))))
  (property "Description" "Generic connector, single row, 01x04, script generated" (at 90.17 30.48 0) (hide yes) (show_name no) (do_not_autoplace no) (effects (font (size 1.27 1.27))))
  (pin "1")
  (pin "2")
  (pin "3")
  (pin "4"))
 (sheet_instances
  (path ""
   (page "1")))
 (embedded_fonts no))
